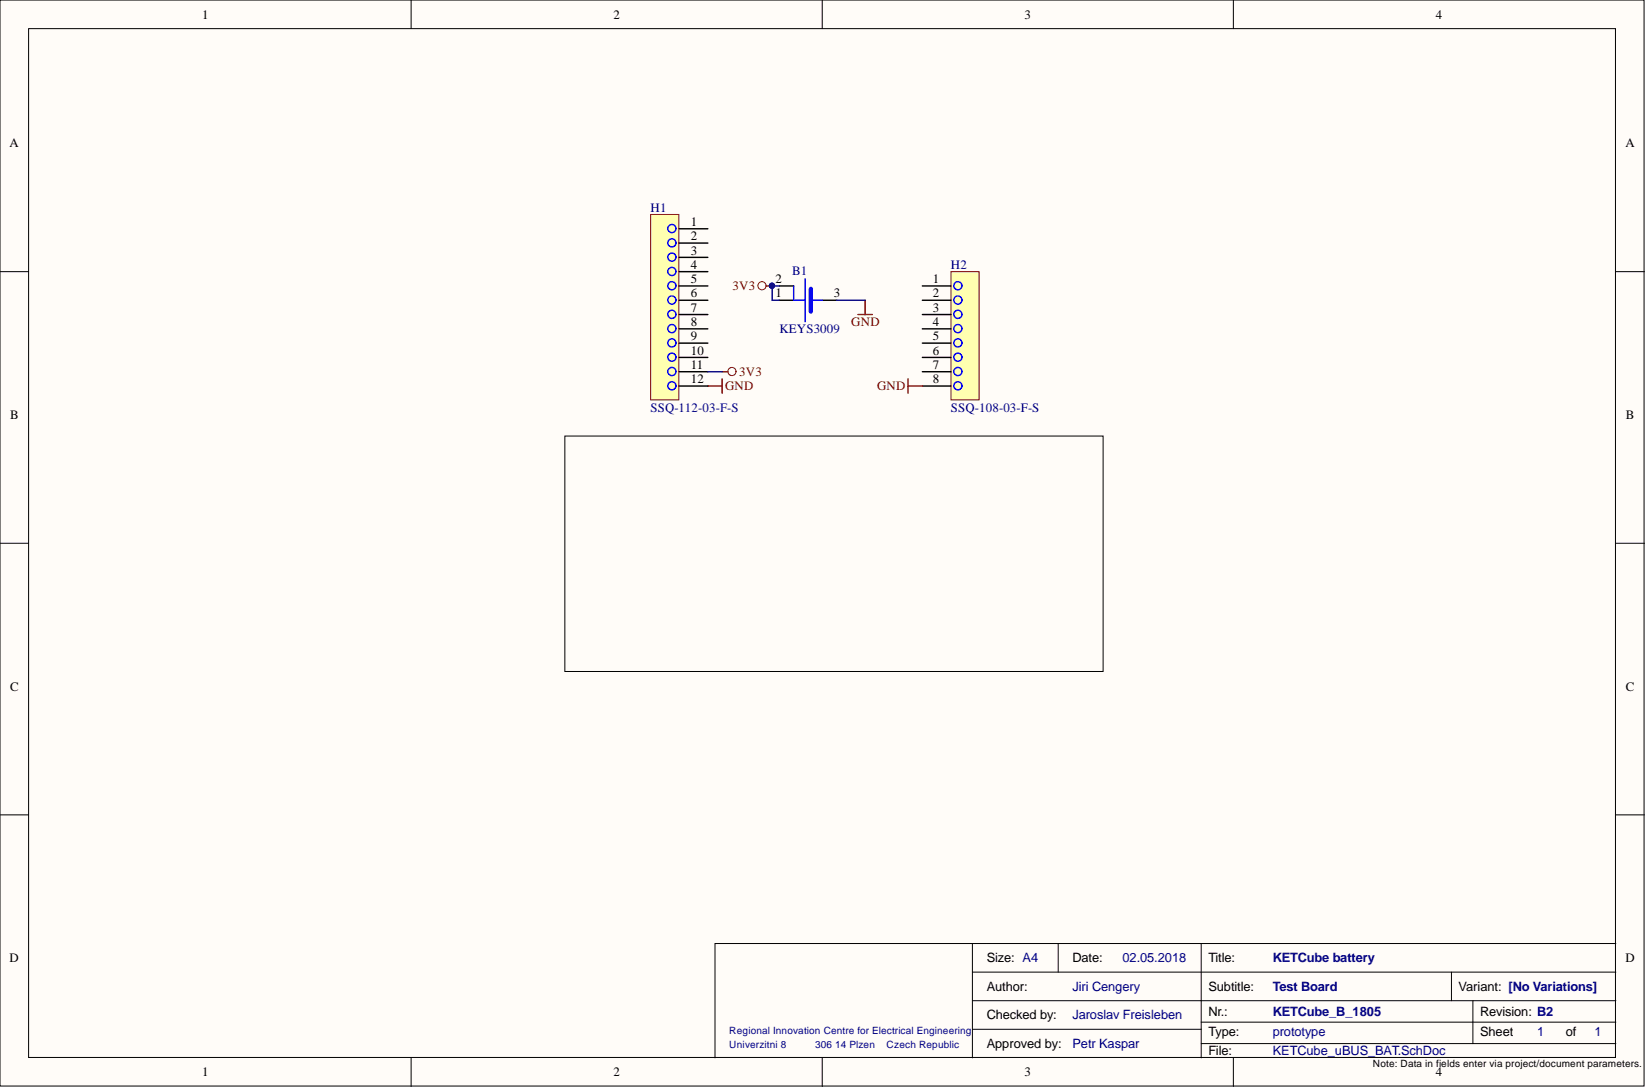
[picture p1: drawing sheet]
<svg xmlns="http://www.w3.org/2000/svg" width="292mm" height="193mm" viewBox="0 0 292 193" stroke-linecap="round" stroke-linejoin="round" font-family="sans-serif">
<g fill="#fffcf8" stroke="#000" stroke-width=".18">
<path d="M0 0h291.8v192.6h-291.8z"/>
<path d="M5.1 5.1h281.6v182.5h-281.6z"/>
</g>
<g fill="none" stroke="#000" stroke-width=".18">
<path d="M73 0v5.1M145.9 0v5.1M218.9 0v5.1M0 48.2h5.1M286.8 48.2h5M100.2 77.3h95.6v41.8h-95.6zM0 96.4h5.1M286.8 96.4h5M0 144.5h5.1M286.8 144.5h5M172.6 167.3h-45.7v20.3M172.6 177.5h114.2"/>
<path d="M172.6 172.4h114.2M187.8 167.3v5.1M213.2 167.3v20.3M257.6 172.4v5.1M261.4 177.5v7.6M286.8 167.3h-114.2v20.3M73 187.6v5.1M145.9 187.6v5.1M172.6 182.6h40.6M213.2 185.1h73.6M213.2 181.3h73.6M218.9 187.6v5.1"/>
</g>
<circle cx="129.9" cy="65.9" r=".72" fill="none" stroke="#800000" stroke-width=".18"/>
<path d="M125.6 68.5h2.6M128.2 65.9h1M128.2 67.2v2.5" fill="none" stroke="#800000" stroke-width=".25"/>
<path d="M168.8 48.2h5v22.7h-5z" fill="#ffffb0" stroke="#800000" stroke-width=".18"/>
<path d="M163.7 50.7h5.1M163.7 53.3h5.1M163.7 55.8h5.1M163.7 58.3h5.1M163.7 60.9h5.1M163.7 63.4h5.1M163.7 65.9h5.1M163.7 68.5h5.1" fill="none" stroke="#000" stroke-width=".25"/>
<g fill="none" stroke="#00f" stroke-width=".25">
<circle cx="170" cy="55.7" r=".72"/>
<circle cx="170" cy="50.7" r=".72"/>
<circle cx="170" cy="53.2" r=".72"/>
<circle cx="170" cy="58.3" r=".72"/>
<circle cx="170" cy="68.4" r=".72"/>
<circle cx="170" cy="60.8" r=".72"/>
<circle cx="170" cy="65.9" r=".72"/>
<circle cx="170" cy="63.4" r=".72"/>
</g>
<path d="M115.5 38h5v32.9h-5z" fill="#ffffb0" stroke="#800000" stroke-width=".18"/>
<g fill="none" stroke="#000" stroke-width=".25">
<path d="M120.5 40.6h5.1M120.5 43.1h5.1M120.5 45.6h5.1M120.5 48.2h5.1M120.5 50.7h5.1M120.5 53.3h5.1M120.5 55.8h5.1M120.5 58.3h5.1M138.3 50.7h2.5M138.3 53.3h2.5M145.9 53.3h2.6M120.5 60.9h5.1"/>
<path d="M120.5 63.4h5.1M120.5 65.9h5.1M120.5 68.5h5.1"/>
</g>
<g fill="none" stroke="#00f" stroke-width=".25">
<path d="M140.8 50.7v2.6h2.1M142.9 49.4v7.7M143.9 53.3h2"/>
<circle cx="119.2" cy="45.6" r=".72"/>
<circle cx="119.2" cy="40.5" r=".72"/>
<circle cx="119.2" cy="50.7" r=".72"/>
<circle cx="119.2" cy="55.7" r=".72"/>
<circle cx="119.2" cy="48.1" r=".72"/>
<circle cx="119.2" cy="43.1" r=".72"/>
<circle cx="119.2" cy="53.2" r=".72"/>
<circle cx="119.2" cy="58.3" r=".72"/>
<circle cx="119.2" cy="68.4" r=".72"/>
<circle cx="119.2" cy="60.8" r=".72"/>
<circle cx="119.2" cy="65.9" r=".72"/>
<circle cx="119.2" cy="63.4" r=".72"/>
</g>
<path d="M136 50.7h1M152.3 55.8h2.5M153.5 53.3v2.5M161.1 67.2v2.5M161.1 68.5h2.6" fill="none" stroke="#800000" stroke-width=".25"/>
<path d="M143.9 51.2v4.1" fill="none" stroke="#00f" stroke-width=".76"/>
<circle cx="135.2" cy="50.7" r=".72" fill="none" stroke="#800000" stroke-width=".18"/>
<circle cx="137" cy="50.7" r=".47" fill="#000080" stroke="#000080" stroke-width=".18"/>
<path d="M138.3 50.7h-1.3v2.6h1.3M148.5 53.3h5M125.6 65.9h2.6" fill="none" stroke="#000080" stroke-width=".25"/>
<g font-size="2.3">
<text x="35.9" y="3.3">1</text>
<text x="108.9" y="3.3">2</text>
<text x="181.8" y="3.3">3</text>
<text x="254.8" y="3.3">4</text>
<text x="1.7" y="26.1">A</text>
<text x="288.4" y="26.1">A</text>
<text x="122.6" y="40.1">1</text>
<text x="122.6" y="42.6">2</text>
<text x="122.6" y="45.1">3</text>
<text x="122.6" y="47.7">4</text>
<text x="122.6" y="50.2">5</text>
<text x="122.6" y="52.7">6</text>
<text x="137.6" y="52.7">1</text>
<text x="137.6" y="50.2">2</text>
<text x="147.9" y="52.7">3</text>
<text x="165.5" y="50.2">1</text>
<text x="165.5" y="52.7">2</text>
<text x="122.6" y="55.3">7</text>
<text x="122.6" y="57.8">8</text>
<text x="165.5" y="55.3">3</text>
<text x="165.5" y="57.8">4</text>
<text x="122.6" y="60.4">9</text>
<text x="122.6" y="62.9">10</text>
<text x="122.6" y="65.4">11</text>
<text x="165.5" y="60.4">5</text>
<text x="165.5" y="62.9">6</text>
<text x="165.5" y="65.4">7</text>
<text x="122.6" y="68">12</text>
<text x="165.5" y="68">8</text>
<text x="1.8" y="74.3">B</text>
<text x="288.5" y="74.3">B</text>
<text x="1.8" y="122.5">C</text>
<text x="288.5" y="122.5">C</text>
<text x="1.7" y="170.6">D</text>
<text x="175.1" y="170.6">Size: A4</text>
<text x="190.3" y="170.6">Date:</text>
<text x="214.4" y="170.6">Title:</text>
<text x="288.4" y="170.6">D</text>
<text x="175.1" y="175.7">Author:</text>
<text x="214.4" y="175.7">Subtitle:</text>
<text x="258.8" y="175.7">Variant: [No Variations]</text>
<text x="175.1" y="185.9">Approved by:</text>
<text x="175.1" y="180.8">Checked by:</text>
<text x="214.4" y="183.8">Type:</text>
<text x="214.4" y="180.3">Nr.:</text>
<text x="262.7" y="180.3">Revision: B2</text>
<text x="262.7" y="183.8">Sheet</text>
<text x="277.9" y="183.8">of</text>
<text x="35.9" y="190.9">1</text>
<text x="108.9" y="190.9">2</text>
<text x="181.8" y="190.9">3</text>
<text x="214.4" y="187.1">File:</text>
<text x="254.8" y="190.9">4</text>
</g>
<g font-size="2.3" fill="#000080">
<text x="115.5" y="37.5">H1</text>
<text x="168.8" y="47.7">H2</text>
<text x="140.6" y="48.7">B1</text>
<text x="138.3" y="59.1">KEYS3009</text>
<text x="115.5" y="73">SSQ-112-03-F-S</text>
<text x="168.8" y="73">SSQ-108-03-F-S</text>
<text x="199.2" y="170.6">02.05.2018</text>
<text x="225.9" y="170.6">KETCube battery</text>
<text x="190.3" y="175.7">Jiri Cengery</text>
<text x="225.9" y="175.7">Test Board</text>
<text x="190.3" y="180.8">Jaroslav Freisleben</text>
<text x="190.3" y="185.9">Petr Kaspar</text>
<text x="225.9" y="183.8">prototype</text>
<text x="225.9" y="180.3">KETCube_B_1805</text>
<text x="272.8" y="183.8">1</text>
<text x="283" y="183.8">1</text>
<text x="225.9" y="187.1">KETCube_uBUS_BAT.SchDoc</text>
</g>
<g font-size="2.3" fill="#800000">
<text x="130" y="51.5">3V3</text>
<text x="151.1" y="57.8">GND</text>
<text x="128.7" y="69.2">GND</text>
<text x="131.2" y="66.7">3V3</text>
<text x="155.6" y="69.2">GND</text>
</g>
<g font-size="1.8" fill="#000080">
<text x="129.4" y="185.9">Univerzitni 8</text>
<text x="129.4" y="183.4">Regional Innovation Centre for Electrical Engineering</text>
<text x="144.6" y="185.9">306</text>
<text x="148.2" y="185.9">14 Plzen</text>
<text x="157.3" y="185.9">Czech Republic</text>
</g>
<text font-size="1.8" x="243.6" y="189.2">Note: Data in fields enter via project/document parameters.</text>
</svg>
